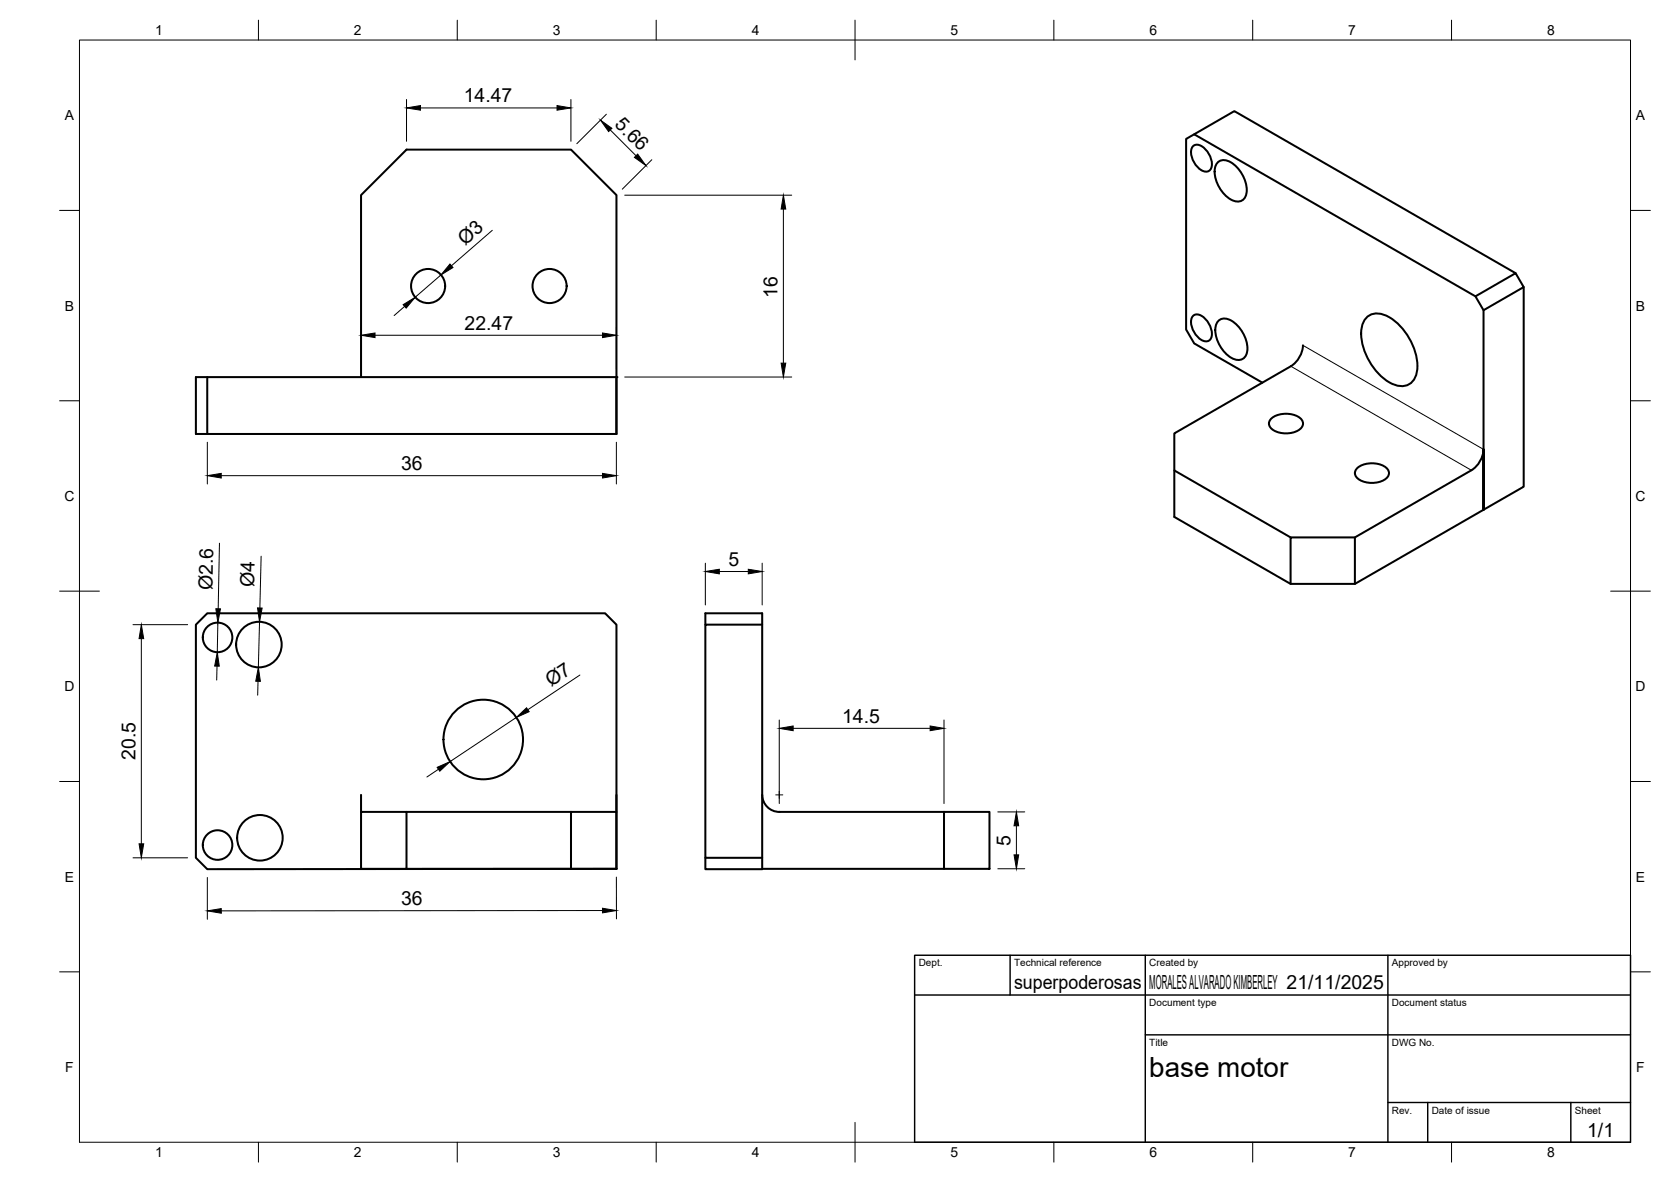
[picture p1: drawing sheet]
<svg xmlns="http://www.w3.org/2000/svg" width="420mm" height="297mm" viewBox="0 0 420 297" stroke-linecap="round" stroke-linejoin="round" font-family="sans-serif">
<!-- layer: Visible -->
<g fill="none" stroke="#000" stroke-width=".51">
<path d="M300.1 36.7a2.35 2.35 0 0 1 3 .8 4.9 4.9 0 0 1 1.4 4.9 1.8 1.8 0 0 1-2.9 0 5.2 5.2 0 0 1-1.9-5.3zM300.3 33.7l10.1-5.8 70.7 40.8M306.4 40.7a3.1 3.1 0 0 1 3.8 .6 8.1 8.1 0 0 1 3 7.9 2.37 2.37 0 0 1-3.8 .9 8.6 8.6 0 0 1-3.9-7.8l.2-.7zM300.1 79.3a2.35 2.35 0 0 1 3 .9 4.9 4.9 0 0 1 1.4 4.9 1.8 1.8 0 0 1-2.9 0 5.2 5.2 0 0 1-1.9-5.4zM371 74.5l10.1-5.8 2 3.4-10.1 5.9M383.1 72.1v50.2l-42.4 24.4h-16.2l-29.2-16.8v-21l29.3-16.9M52.1 94.8v14.3h102.9M90.8 94.8v-45.8l11.4-11.4h41.4l11.4 11.4v60.1M306.5 80.5a3.1 3.1 0 0 1 3.9 .6 8.1 8.1 0 0 1 3 8 2.37 2.37 0 0 1-3.8 .8 8.6 8.6 0 0 1-4-7.8l.2-.6zM317.4 96.2l-17.1-9.9-2.1-3.5v-47.9l2.1-1.2 70.7 40.8 2 3.5v50.1v-15.2M327.6 86.8a6.7 6.7 0 0 1-3 5.2M343.4 80a4 4 0 0 1 4.9-.8 15 15 0 0 1 8 13.9 4 4 0 0 1-5.9 3.5 15 15 0 0 1-8.1-13.9l.2-1.1z"/>
<path d="M52.1 109.1h-2.8v-14.3h105.7v14.3M295.3 118.2l29.2 16.9M319.8 105.1a6.1 6.1 0 0 1 7.5 .4 1.79 1.79 0 0 1-.9 2.7 6.1 6.1 0 0 1-7-.8 1.61 1.61 0 0 1 .4-2.3zM341.4 117.5a6.1 6.1 0 0 1 7.5 .4 1.79 1.79 0 0 1-.9 2.7 6.1 6.1 0 0 1-7-.8 1.61 1.61 0 0 1 .4-2.3zM373 112.9a6.7 6.7 0 0 1-3 5.3l-29.3 16.9M49.3 157l2.8-2.9h100l2.9 2.9v61.3l-102.9 .1-2.8-2.8zM177.4 157v-2.9h14.2v64.3h-14.2v-2.8M191.6 157h-14.2v58.6h14.2M324.5 146.7v-11.6h16.2v11.6M90.8 199.8v4.2M155 199.8v4.2M191.7 199.7a4.3 4.3 0 0 0 4.3 4.3h41.4"/>
<path d="M90.8 204h11.4v14.3h-11.4zM102.2 218.3h52.8M102.2 204h41.4M143.6 218.3v-14.3h11.4v14.3M191.6 218.3h45.8M237.4 204h11.4v14.3h-11.4z"/>
<circle cx="107.6" cy="71.9" r="4.3"/>
<circle cx="138.2" cy="71.9" r="4.3"/>
<circle cx="54.7" cy="160.2" r="3.7"/>
<circle cx="65.1" cy="162" r="5.7"/>
<circle cx="121.5" cy="185.8" r="10"/>
<circle cx="54.7" cy="212.4" r="3.7"/>
<circle cx="65.4" cy="210.5" r="5.7"/>
</g>
<circle cx="155" cy="94.8" r=".25" fill="#000"/>
<!-- layer: Visible Narrow -->
<path d="M324.6 92l45.4 26.2M327.6 86.8l45.4 26.1" fill="none" stroke="#000" stroke-width=".25"/>
<!-- layer: BORDER -->
<g fill="none" stroke="#000" stroke-width=".25">
<path d="M20 10.1h390v276.9h-390zM65 5.1v5M115 5.1v5M165 5.1v5M215 5.1v10M265 5.1v5M315 5.1v5M365 5.1v5M15 52.9h5M410 52.9h5M15 100.7h5M410 100.7h5"/>
<path d="M15 148.6h10M405 148.6h10M15 196.4h5M410 196.4h5M15 244.2h5M410 244.2h5M65 287v5M115 287v5M165 287v5M215 282.1v9.9M265 287v5M315 287v5"/>
<path d="M365 287v5"/>
</g>
<!-- layer: TITLEBLOCK -->
<path d="M230 240.1h180v46.9h-180zM230 250h180M254 240.1v9.9M288 240.1v46.9M349 240.1v46.9M288 260.1h122M349 277.1h61M359 277.1v9.9M395 277.1v9.9" fill="none" stroke="#000" stroke-width=".36"/>
<!-- layer: Smart Centers -->
<path d="M195.1 199.8h1.7M195.9 198.8v1.8" fill="none" stroke="#000" stroke-width=".25"/>
<!-- layer: FD_Dimensions -->
<g fill="none" stroke="#000" stroke-width=".25">
<path d="M102.2 25v10.5M105.7 27.1h34.4M143.6 25v10.5M152.5 28.7l-7.5 7.4M153.5 32.7l6.4 6.4M123.8 57.9l-10.3 8.9M157.1 49.1h42M163.9 40.1l-7.4 7.4M197 52.5v38.8M101.7 77l-2.6 2.3M110.9 69.1l-6.5 5.6M90.8 82.2v10.5"/>
<path d="M94.3 84.3h57.2M155 82.2v10.5M157.1 94.7h42M52.1 111.1v10.5M55.6 119.5h95.9M155 111.1v10.5M55.2 136.5l-.3 16.5M65.7 139.8l-.4 13M33.4 157h13.8M54.8 156.5l-.2 7.4M65.3 156.3l-.3 11.4M177.4 141.5v10.5"/>
<path d="M180.9 143.6h7.3M191.6 141.5v10.5M35.5 160.5v51.6M54.6 167.4l-.1 3.5M64.9 171.2l-.1 3.5M145.8 169.6l-13.1 8.8M110.2 193.3l-2.9 2M129.8 180.3l-16.6 11.1M195.9 180.9v21M199.4 183h34.5M237.4 180.9v21M33.4 215.6h13.8"/>
<path d="M250.9 204h6.8M250.9 218.3h6.8M255.6 207.5v7.3M52.1 220.5v10.5M151.5 228.8l-95.9 .1M155 220.4v10.5"/>
</g>
<g fill="#000" stroke="#000" stroke-width=".25">
<path d="M102.2 27.1l3.5-.6v1.2zM140.1 26.5l3.5 .6-3.5 .6zM151 30.2l2.9 2-.9 .9zM159.5 39.5l.8-.8 2.1 2.9zM197 49.1l.6 3.4h-1.2zM101.4 76.6l3-1.9-2.3 2.7zM113.1 66.3l.8 .9-3 1.9zM90.8 84.3l3.5-.6v1.1zM151.5 83.7l3.5 .6-3.5 .5zM196.4 91.3h1.2l-.6 3.4zM52.1 119.5l3.5-.5v1.1zM151.5 119l3.5 .5-3.5 .6z"/>
<path d="M54.3 153h1.1l-.6 3.5zM64.7 152.8h1.2l-.6 3.5zM177.4 143.6l3.5-.5v1.1zM188.2 143.1l3.4 .5-3.4 .6zM35.5 157l.6 3.5h-1.1zM54.6 163.9l.5 3.5h-1.1zM65 167.7l.5 3.5h-1.2zM129.8 180.3l2.6-2.4 .7 .9zM109.9 192.8l3.3-1.4-2.6 2.4zM195.9 183l3.5-.6v1.2zM233.9 182.4l3.5 .6-3.5 .6zM35 212.1h1.1l-.6 3.5z"/>
<path d="M255.6 204l.5 3.5h-1.1zM255 214.8h1.1l-.5 3.5zM52.1 228.9l3.5-.6v1.2zM151.5 228.2l3.5 .6-3.5 .6z"/>
</g>
<text font-size="7" x="289" y="270.6">base motor</text>
<g font-size="4.9">
<text x="116.6" y="25.7">14.47</text>
<text x="154.4" y="31.5" transform="rotate(45 154.4 31.5)">5.66</text>
<text x="116.9" y="61.8" transform="rotate(-41 116.9 61.8)">Ø3</text>
<text x="195.5" y="74.8" transform="rotate(-90 195.5 74.8)">16</text>
<text x="116.8" y="82.9">22.47</text>
<text x="100.8" y="118.1">36</text>
<text x="183.1" y="142.2">5</text>
<text x="53.4" y="148.3" transform="rotate(-89 53.4 148.3)">Ø2.6</text>
<text x="63.9" y="147.4" transform="rotate(-89 63.9 147.4)">Ø4</text>
<text x="138.6" y="172.6" transform="rotate(-34 138.6 172.6)">Ø7</text>
<text x="211.7" y="181.6">14.5</text>
<text x="34.1" y="191" transform="rotate(-90 34.1 191)">20.5</text>
<text x="254.1" y="212.5" transform="rotate(-90 254.1 212.5)">5</text>
<text x="100.9" y="227.4">36</text>
<text x="255" y="248.5">superpoderosas</text>
<text x="289" y="248.5">MORALES ALVARADO KIMBERLEY 21/11/2025</text>
<text x="399.1" y="285.7">1/1</text>
</g>
<g font-size="3.5">
<text x="39" y="8.8">1</text>
<text x="89" y="8.8">2</text>
<text x="139" y="8.8">3</text>
<text x="189" y="8.8">4</text>
<text x="239" y="8.8">5</text>
<text x="289" y="8.8">6</text>
<text x="339" y="8.8">7</text>
<text x="389" y="8.8">8</text>
<text x="16.3" y="30.2">A</text>
<text x="411.3" y="30.2">A</text>
<text x="16.3" y="78">B</text>
<text x="411.3" y="78">B</text>
<text x="16.2" y="125.9">C</text>
<text x="411.2" y="125.9">C</text>
<text x="16.2" y="173.7">D</text>
<text x="411.2" y="173.7">D</text>
<text x="16.3" y="221.6">E</text>
<text x="411.3" y="221.6">E</text>
<text x="16.4" y="269.4">F</text>
<text x="411.4" y="269.4">F</text>
<text x="39" y="290.8">1</text>
<text x="89" y="290.8">2</text>
<text x="139" y="290.8">3</text>
<text x="189" y="290.8">4</text>
<text x="239" y="290.8">5</text>
<text x="289" y="290.8">6</text>
<text x="339" y="290.8">7</text>
<text x="389" y="290.8">8</text>
</g>
<g font-size="2.5">
<text x="231" y="242.9">Dept.</text>
<text x="255" y="242.9">Technical reference</text>
<text x="289" y="242.9">Created by</text>
<text x="350" y="242.9">Approved by</text>
<text x="289" y="252.8">Document type</text>
<text x="350" y="252.8">Document status</text>
<text x="289" y="262.9">Title</text>
<text x="350" y="262.9">DWG No.</text>
<text x="350" y="279.9">Rev.</text>
<text x="360" y="279.9">Date of issue</text>
<text x="396" y="279.9">Sheet</text>
</g>
</svg>
